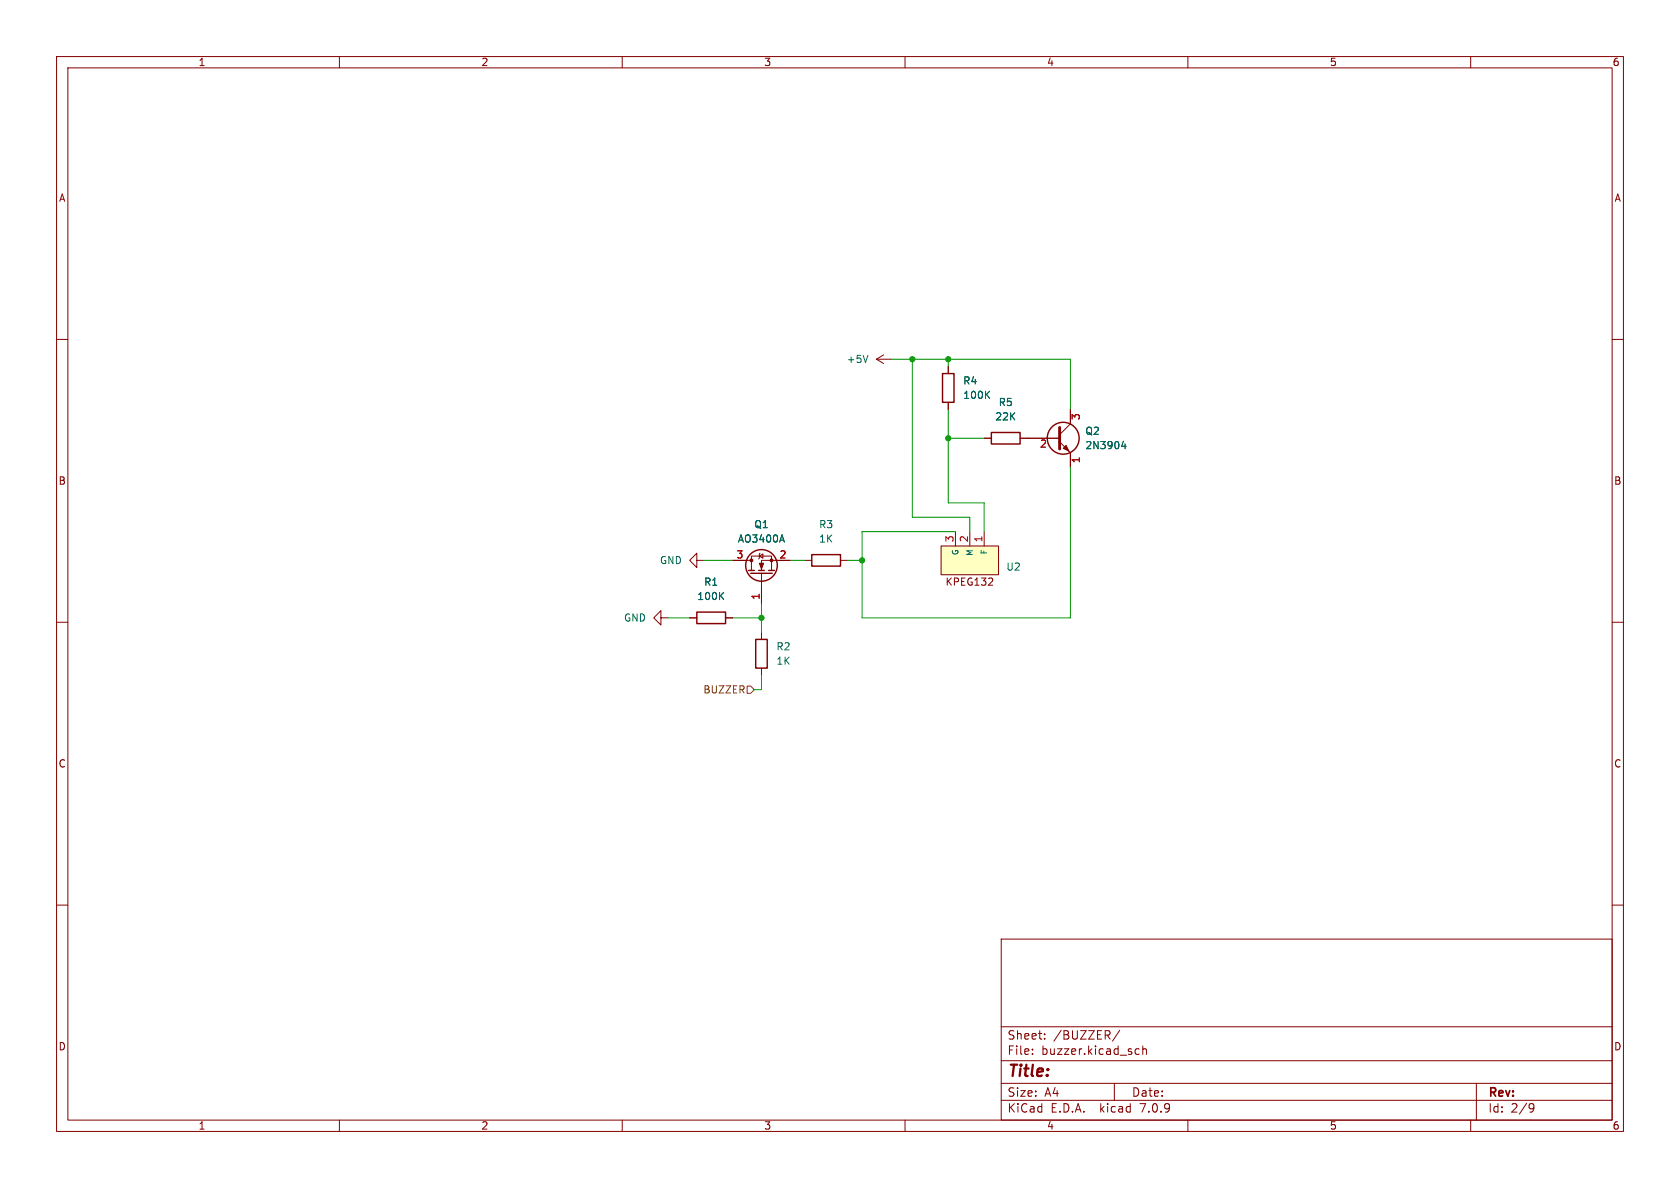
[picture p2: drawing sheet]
<svg xmlns="http://www.w3.org/2000/svg" width="297mm" height="210mm" viewBox="0 0 297 210" stroke-linecap="round" stroke-linejoin="round" font-family="sans-serif">
<g fill="none" stroke="#840000" stroke-width=".18">
<path d="M10 10h277v190h-277zM12 12h273v186h-273zM60 10v2M110 10v2M160 10v2M210 10v2M260 10v2M10 60h2M285 60h2M154.9 63.5l1.3 .8M154.9 63.5h2.6M156.2 62.7l-1.3 .8"/>
<path d="M167.6 64.8v1.2M167.6 71.1v1.3M174 77.5h1.3M180.3 77.5h7M187.3 78.1l1.9 1.9v2.6M189.2 72.4v2.5l-1.9 1.9M123.2 99.1v-1.3l-1.3 1.3 1.3 1.2v-1.2h1.3M129.5 99.1h3.3M134.2 98.3l.7-.4v.8zM134.4 97.8l-.2 .1v.8l-.1 .1M139.7 99.1h-5.1v1.7M142.2 99.1h1.3"/>
<path d="M148.6 99.1h1.3M166.4 96.5h10.1v5.1h-10.1zM168.9 94v2.5M171.4 94v2.5M174 94v2.5M10 110h2M116.8 109.2v-1.2l-1.2 1.2 1.2 1.3v-1.3h1.3M121.9 109.2h1.3M128.3 109.2h1.2M132.8 100.8v-2.5h3.6v2.5M134.6 101.3v5.4M134.6 111.8v1.2"/>
<path d="M134.6 118.1v1.3M174.7 103.4h.8M175.4 102.3v.4M285 110h2M10 160h2M285 160h2M177 166h108v32h-108zM60 198v2M110 198v2M160 198v2M177 194.5h108M177 191.5h108"/>
<path d="M177 187.5h108M177 181.5h108M182.5 186.3v.1M182.5 185.5v.1M184.7 183.6v.1M184.7 182.8v.1M197 191.5v3M198 182.1l-1.3 2M200.8 186.3h.6M200.8 185.5h.6M202 185.5l.2-.1 .4 .1 .1 .9M202 184.9v1.5"/>
<path d="M210 198v2M260 198v2M261 191.5v6.5M270.6 195.1l.5 .1a.99 .99 0 0 1-.4 1.4h-.2M271.2 195.7l-.3 .3h-.3"/>
</g>
<g fill="none" stroke="#840000" stroke-width=".25">
<path d="M166.6 66h2.1v5.1h-2.1zM175.3 76.5h5v2h-5zM143.5 98h5.1v2.1h-5.1zM123.2 108.2h5.1v2h-5.1zM132.3 100.8h1M132.7 101.3h3.8M133.6 113h2v5.1h-2zM134.1 100.8h1M135.9 100.8h1"/>
<circle cx="188" cy="77.5" r="2.82"/>
<circle cx="134.6" cy="99.9" r="2.79"/>
</g>
<g fill="#840000" stroke="#840000" stroke-width=".18">
<path d="M134.2 99.6h.8l-.4 1z"/>
<path d="M188 79.2l.5-.5 .5 1.1z"/>
<circle cx="136.4" cy="99.1" r=".25"/>
<circle cx="132.8" cy="99.1" r=".25"/>
</g>
<path d="M153.4 62.8l-.4 1.3M174.4 69.7l.5 .7M174.9 69.2l-.7 .7M198.6 78l-.3 .9h.8M198.9 78.5v.8M138.2 94.6l.5 1.2M127.4 105.3l.5 .7M127.9 104.7l-.7 .7" fill="none" stroke="#006464" stroke-width=".18"/>
<path d="M166.4 96.5h10.1v5.1h-10.1z" fill="#ffffc2" stroke="#ffffc2" stroke-width=".18"/>
<path d="M187.3 75.6v3.8" fill="none" stroke="#840000" stroke-width=".51"/>
<path d="M132.1 121.3h.6l.6 .6-.6 .7h-.6z" fill="none" stroke="#725600" stroke-width=".18"/>
<g fill="none" stroke="#009600" stroke-width=".18">
<path d="M157.5 63.5h31.7v8.9M161.3 63.5v27.9h10.1v2.6M167.6 72.4v16.5h6.4v5.1M167.6 63.5v1.3M167.6 77.5h6.4M124.5 99.1h5M139.7 99.1h2.5M149.9 99.1h2.5M189.2 82.6v26.6h-36.8v-15.2h16.5M118.1 109.2h3.8M129.5 109.2h5.1M134.6 106.7v5.1"/>
<path d="M134.6 119.4v2.5h-1.3"/>
</g>
<g fill="#009600" stroke="#009600" stroke-width=".18">
<circle cx="152.4" cy="99.1" r=".46"/>
<circle cx="161.3" cy="63.5" r=".46"/>
<circle cx="167.6" cy="63.5" r=".46"/>
<circle cx="134.6" cy="109.2" r=".46"/>
<circle cx="167.6" cy="77.5" r=".46"/>
</g>
<text font-size="2.8" fill="#840000" x="178" y="190.9">Title:</text>
<g font-size="2.1" fill="#840000">
<text x="178" y="184">Sheet:</text>
<text x="186.2" y="184">/BUZZER/</text>
<text x="178" y="186.7">File:</text>
<text x="184.1" y="186.7">buzzer.kicad_sch</text>
<text x="178" y="196.9">KiCad</text>
<text x="178" y="194.1">Size:</text>
<text x="184.7" y="194.1">A4</text>
<text x="185.7" y="196.9">E.D.A.</text>
<text x="194.6" y="196.9">kicad</text>
<text x="200" y="194.1">Date:</text>
<text x="201.8" y="196.9">7.0.9</text>
<text x="263" y="194.3">Rev:</text>
<text x="263" y="196.9">Id:</text>
<text x="267.1" y="196.9">2/9</text>
</g>
<g font-size="1.8" fill="#840000">
<text x="35" y="11.9">1</text>
<text x="85" y="11.9">2</text>
<text x="135" y="11.9">3</text>
<text x="185" y="11.9">4</text>
<text x="235" y="11.9">5</text>
<text x="285" y="11.9">6</text>
<text x="10.3" y="35.9">A</text>
<text x="285.3" y="35.9">A</text>
<text x="10.3" y="85.9">B</text>
<text x="285.3" y="85.9">B</text>
<text x="167" y="103.7">KPEG132</text>
<text x="10.3" y="135.9">C</text>
<text x="285.3" y="135.9">C</text>
<text x="10.3" y="185.9">D</text>
<text x="285.3" y="185.9">D</text>
<text x="35" y="199.9">1</text>
<text x="85" y="199.9">2</text>
<text x="135" y="199.9">3</text>
<text x="185" y="199.9">4</text>
<text x="235" y="199.9">5</text>
<text x="285" y="199.9">6</text>
</g>
<g font-size="1.8" fill="#006464">
<text x="149.6" y="64.4">+5V</text>
<text x="170.2" y="68.2">R4</text>
<text x="170.2" y="70.7">100K</text>
<text x="176.5" y="72">R5</text>
<text x="175.9" y="74.5">22K</text>
<text x="191.8" y="77.1">Q2</text>
<text x="191.8" y="79.6">2N3904</text>
<text x="133.2" y="93.6">Q1</text>
<text x="144.7" y="93.6">R3</text>
<text x="116.6" y="99.9">GND</text>
<text x="130.3" y="96.1">AO3400A</text>
<text x="144.7" y="96.1">1K</text>
<text x="177.8" y="101.1">U2</text>
<text x="123.2" y="106.3">100K</text>
<text x="124.4" y="103.7">R1</text>
<text x="110.2" y="110.1">GND</text>
<text x="137.2" y="115.2">R2</text>
<text x="137.2" y="117.7">1K</text>
</g>
<g font-size="1.8" fill="#a90000">
<text x="191.2" y="74.4" transform="rotate(-90 191.2 74.4)">3</text>
<text x="183.8" y="79.5">2</text>
<text x="191.2" y="82" transform="rotate(-90 191.2 82)">1</text>
<text x="168.7" y="96" transform="rotate(-90 168.7 96)">3</text>
<text x="171.2" y="96" transform="rotate(-90 171.2 96)">2</text>
<text x="173.7" y="96" transform="rotate(-90 173.7 96)">1</text>
<text x="130.1" y="98.8">3</text>
<text x="137.7" y="98.8">2</text>
<text x="134.4" y="106.1" transform="rotate(-90 134.4 106.1)">1</text>
</g>
<text font-size="1.8" fill="#725600" x="124.2" y="122.8">BUZZER</text>
<g font-size="1.4" fill="#006464">
<text x="169.6" y="98.3" transform="rotate(-90 169.6 98.3)">G</text>
<text x="172.2" y="98.4" transform="rotate(-90 172.2 98.4)">M</text>
<text x="174.7" y="98.1" transform="rotate(-90 174.7 98.1)">F</text>
</g>
</svg>
